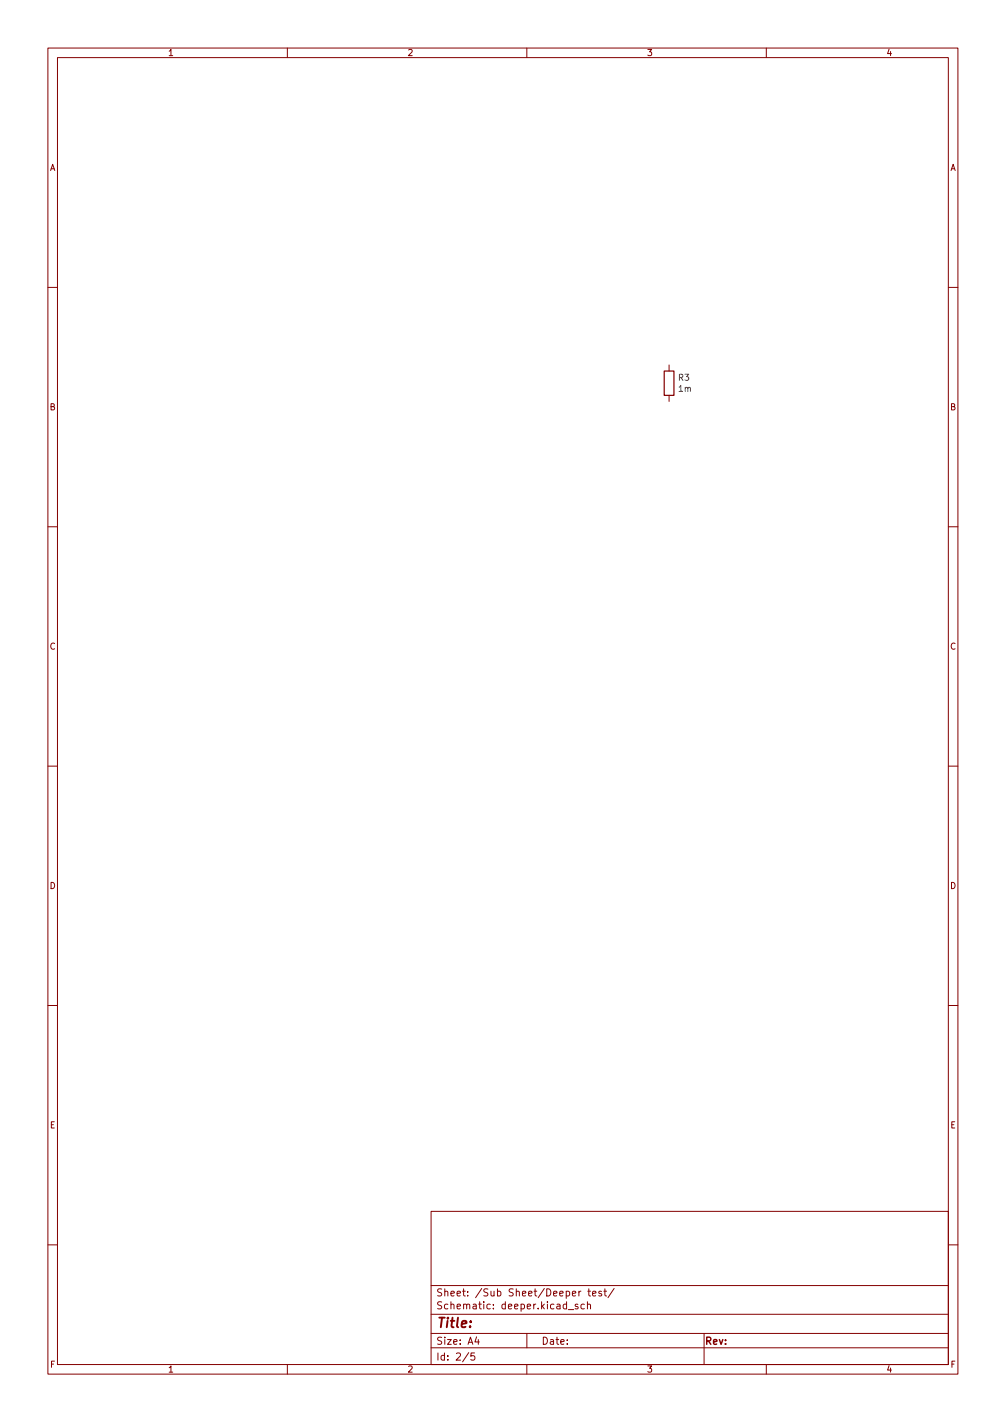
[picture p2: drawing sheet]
<svg xmlns="http://www.w3.org/2000/svg" width="210mm" height="297mm" viewBox="0 0 210 297" stroke-linecap="round" stroke-linejoin="round" font-family="sans-serif">
<g fill="none" stroke="#840000" stroke-width=".21">
<path d="M10 10h190v277h-190zM12 12h186v273h-186zM60 10v2M110 10v2M160 10v2M10 60h2M139.7 76.2v1.3M198 60h2M139.7 82.6v1.3M10 110h2M198 110h2M10 160h2"/>
<path d="M198 160h2M10 210h2M198 210h2M90 253h108v32h-108zM10 260h2M90 278.5h108M90 274.5h108M90 268.5h108M97.7 270.6v.1M97.7 269.8v.1M102.4 272.5l-.5-.1-.2 .3 .1 .6h.6M103 273.3v.1"/>
<path d="M103 272.5v.1M103.9 269.8l.4-.1 .3 .3-.2 .6h-.5M110 278.5v3M119.5 270.2l.7-.1v-.3l-.5-.1-.2 .2 .1 .7h.6M120.9 269.7v1M121.3 269.7l-.4 .3M122 272.5l-.4-.1-.3 .3 .1 .6h.6M122.7 272.6l.2-.2 .3 .1 .1 .9M122.7 271.9v1.5M128.2 269.1l-1.3 2M147 278.5v6.5M198 260h2"/>
<path d="M60 285v2M90 281.5h108M99.1 282.6h-.7l-.1 .7 .2-.1 .5 .1 .2 .2-.1 .5-.2 .1-.6-.1M110 285v2M160 285v2"/>
</g>
<path d="M138.7 77.5h2v5.1h-2z" fill="none" stroke="#840000" stroke-width=".25"/>
<text font-size="2.8" fill="#840000" x="91" y="277.9">Title:</text>
<g font-size="2.1" fill="#840000">
<text x="91" y="273.9">Schematic:</text>
<text x="91" y="271.2">Sheet:</text>
<text x="99.2" y="271.2">/Sub</text>
<text x="104.9" y="273.9">deeper.kicad_sch</text>
<text x="106.2" y="271.2">Sheet/Deeper</text>
<text x="123" y="271.2">test/</text>
<text x="91" y="281.3">Size:</text>
<text x="97.7" y="281.3">A4</text>
<text x="113" y="281.3">Date:</text>
<text x="147" y="281.3">Rev:</text>
<text x="91" y="284.6">Id:</text>
<text x="95.1" y="284.6">2/5</text>
</g>
<g font-size="1.8" fill="#840000">
<text x="35" y="12.1">1</text>
<text x="85" y="12.1">2</text>
<text x="135" y="12.1">3</text>
<text x="185" y="12.1">4</text>
<text x="10.4" y="36.1">A</text>
<text x="198.4" y="36.1">A</text>
<text x="10.3" y="86.1">B</text>
<text x="198.3" y="86.1">B</text>
<text x="10.3" y="136.1">C</text>
<text x="198.3" y="136.1">C</text>
<text x="10.3" y="186.1">D</text>
<text x="198.3" y="186.1">D</text>
<text x="10.3" y="236.1">E</text>
<text x="198.3" y="236.1">E</text>
<text x="10.4" y="286.1">F</text>
<text x="35" y="287.1">1</text>
<text x="85" y="287.1">2</text>
<text x="135" y="287.1">3</text>
<text x="185" y="287.1">4</text>
<text x="198.4" y="286.1">F</text>
</g>
<g font-size="1.8" fill="#006464">
<text x="141.5" y="79.9">R3</text>
<text x="141.5" y="82.2">1m</text>
</g>
</svg>
